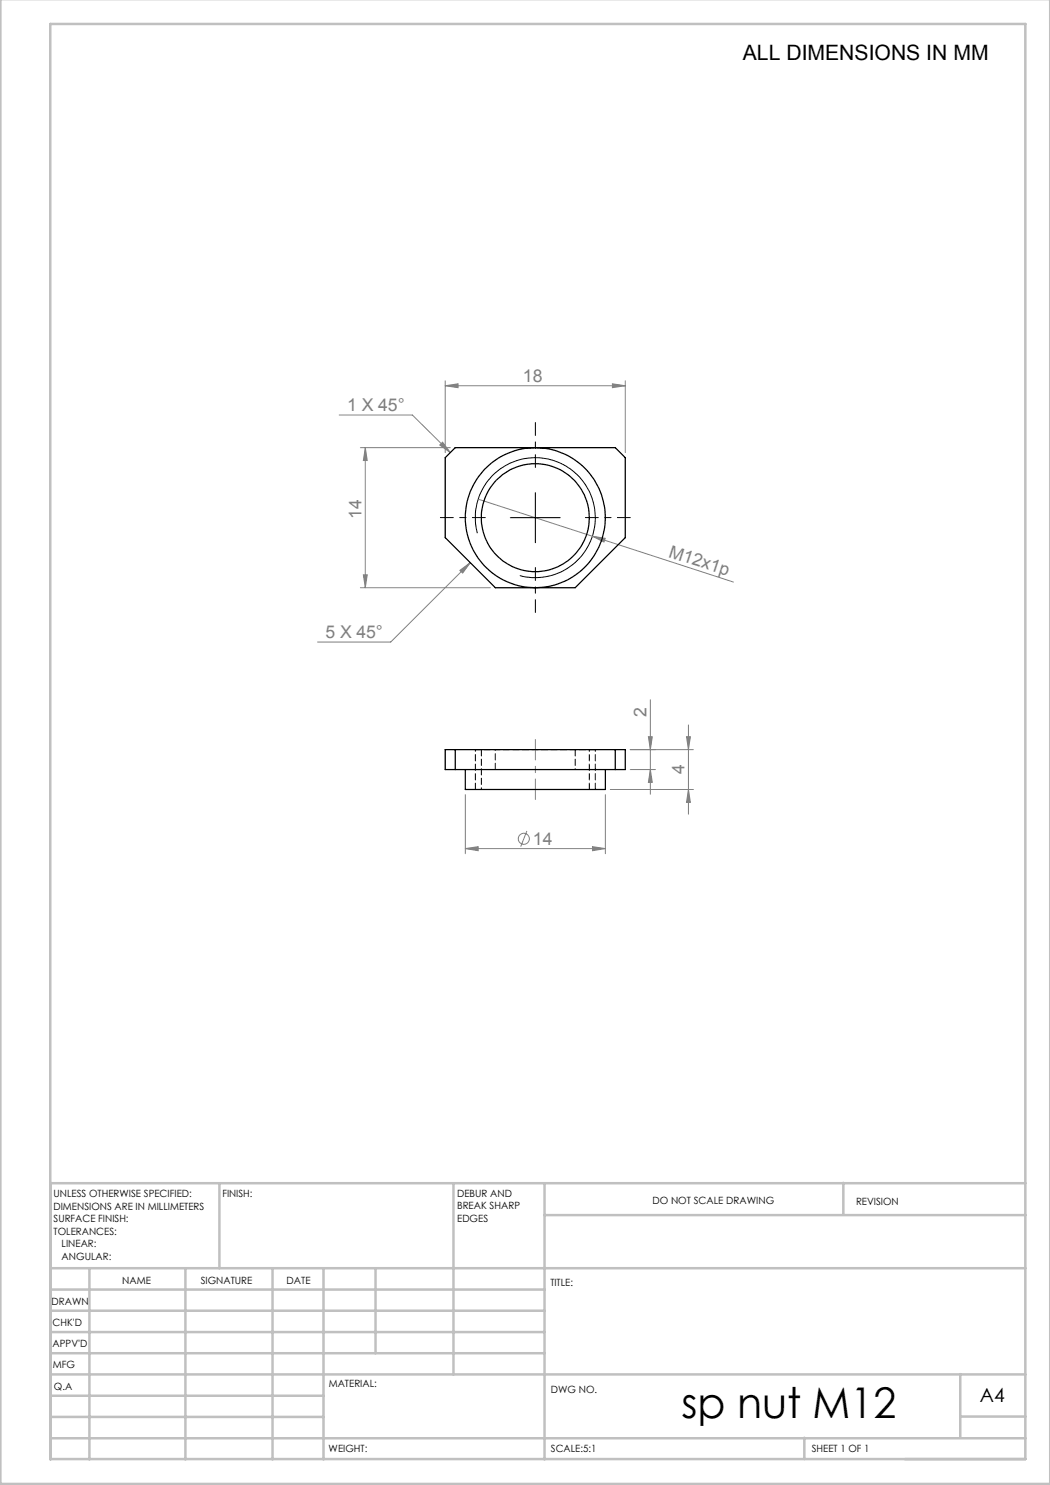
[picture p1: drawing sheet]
<svg xmlns="http://www.w3.org/2000/svg" width="210mm" height="297mm" viewBox="0 0 210 297" stroke-linecap="round" stroke-linejoin="round" font-family="sans-serif">
<g fill="none" stroke="#808080" stroke-width=".2">
<path d="M89 77.1l2.6-.3v.7zM89 76.2v14.3M89 77.1h36.1M122.5 76.8l2.6 .3-2.6 .4zM125.1 76.2v14.3M67.8 83h14.7l7.6 7.5M72.1 89.5h18M73.1 89.5l.3 2.6h-.7zM73.1 89.5v28M88.5 88.4l1.6 2.1-2.2-1.5zM95.6 99.8l22.9 7.4M72.1 117.5h26"/>
<path d="M72.7 115h.7l-.3 2.5zM92 114.1l2.1-1.6-1.6 2.1zM94.1 112.5l-16 15.9h-14.6M118.5 107.2l2.5 .5-.2 .7zM118.5 107.2l28.2 9.2M130.1 139.9v19M93.1 158.9v11.8M121.1 158.9v11.8M122.1 157.9h16.6M126 149.9h12.7M126 153.9h5.1M129.7 147.4h.8l-.4 2.5z"/>
<path d="M130.1 153.9l.4 2.6h-.8zM137.3 147.4h.8l-.4 2.5zM137.7 157.9l.4 2.6h-.8zM137.7 145v17.8M93.1 169.7l2.5-.4v.8zM93.1 169.7h28M105.4 166.2l-1.3 3.1M118.5 169.3l2.6 .4-2.6 .4z"/>
<circle cx="104.8" cy="167.8" r="1.1"/>
</g>
<path d="M107.1 98.5v10M95.5 106.6a12 12 0 0 1 10.5-15 12 12 0 0 1 13 12.9 12 12 0 0 1-15 10.6M102.1 103.5h9.9" fill="none" stroke="#000" stroke-width=".2"/>
<path d="M107.1 147.9v12" fill="none" stroke="#808080" stroke-width=".2" stroke-dasharray="15.2 1.3 1.3 1.3" stroke-dashoffset="11.1"/>
<g fill="none" stroke="#c0c0c0" stroke-width=".5">
<path d="M.1 -.1v296.9h209.9v-296.9M10.1 4.8h195v287h-195zM43.9 236.6v17M90.7 236.6v38.3M108.9 236.6v55.3M168.7 236.6v6.3M205.1 236.6h-195v55.3M10.1 253.6h195M10.1 257.9h98.8M17.9 253.6v38.3M37.1 253.6v38.3M54.5 253.6v38.3"/>
<path d="M64.7 253.6v38.3M75.1 253.6v17M108.9 243h96.2M10.1 270.6h98.8M10.1 266.4h98.8M10.1 262.1h98.8M10.1 279.1h54.6M10.1 274.9h195M192.1 274.8v12.7M10.1 287.7h195M10.1 283.4h54.6M160.9 287.5v4.3"/>
<path d="M192.1 283.3h13"/>
</g>
<path d="M107.1 93.5v-9M97.1 103.5h-9M107.1 113.5v9M117.1 103.5h9" fill="none" stroke="#000" stroke-width=".2" stroke-dasharray="15.2 1.3 1.3 1.3" stroke-dashoffset="12.6"/>
<path d="M95.1 157.9v-8M119.1 157.9v-8M119.1 149.9h-24" fill="none" stroke="#000" stroke-width=".2" stroke-dasharray="1.3 .6"/>
<g fill="#808080">
<path d="M118.5 107.2l2.5 .5-.2 .7z"/>
<path d="M92 114.1l2.1-1.6-1.6 2.1zM88.5 88.4l1.6 2.1-2.2-1.5zM93.1 169.7l2.5-.4v.8zM118.5 169.3l2.6 .4-2.6 .4z"/>
<path d="M137.7 157.9l.4 2.6h-.8zM137.3 147.4h.8l-.4 2.5z"/>
<path d="M72.7 115h.7l-.3 2.5zM73.1 89.5l.3 2.6h-.7z"/>
<path d="M129.7 147.4h.8l-.4 2.5zM130.1 153.9l.4 2.6h-.8z"/>
<path d="M89 77.1l2.6-.3v.7zM122.5 76.8l2.6 .3-2.6 .4z"/>
</g>
<g fill="none" stroke="#000" stroke-width=".25">
<path d="M89 91.5l2.1-2h31.9l2.1 2v16l-10.1 10h-15.9l-10.1-10zM89 149.9h36.1v4h-36.1zM91.1 149.9v4M93.1 153.9v4h28v-4M123 149.9v4"/>
<circle cx="107.1" cy="103.5" r="10.8"/>
<circle cx="107.1" cy="103.5" r="14"/>
</g>
<path d="M96.3 149.9v8M99.1 153.9v-4M115 149.9v4M117.9 157.9v-8" fill="none" stroke="#000" stroke-width=".2" stroke-dasharray="1.3 .6"/>
<text font-size="8.5" x="136.3" y="283.5">sp nut M12</text>
<text font-size="4.2" x="148.6" y="11.9">ALL DIMENSIONS IN MM</text>
<text font-size="3.9" x="196" y="280.4">A4</text>
<g font-size="3.5" fill="#808080">
<text x="104.6" y="76.3">18</text>
<text x="69.4" y="82.2">1 X 45°</text>
<text x="72.3" y="103.8" transform="rotate(-90 72.3 103.8)">14</text>
<text x="133.6" y="111.3" transform="rotate(18 133.6 111.3)">M12x1p</text>
<text x="65.1" y="127.6">5 X 45°</text>
<text x="129.3" y="143.5" transform="rotate(-90 129.3 143.5)">2</text>
<text x="136.9" y="154.8" transform="rotate(-90 136.9 154.8)">4</text>
<text x="106.6" y="168.9">14</text>
</g>
<g font-size="2">
<text x="10.7" y="239.5">UNLESS OTHERWISE SPECIFIED:</text>
<text x="44.5" y="239.5">FINISH:</text>
<text x="91.4" y="239.4">DEBUR AND</text>
<text x="10.7" y="242">DIMENSIONS ARE IN MILLIMETERS</text>
<text x="10.7" y="244.5">SURFACE FINISH:</text>
<text x="91.4" y="241.9">BREAK SHARP</text>
<text x="91.4" y="244.4">EDGES</text>
<text x="130.5" y="240.8">DO NOT SCALE DRAWING</text>
<text x="171.2" y="241">REVISION</text>
<text x="10.7" y="247">TOLERANCES:</text>
<text x="12.3" y="249.5">LINEAR:</text>
<text x="12.3" y="252">ANGULAR:</text>
<text x="24.4" y="256.9">NAME</text>
<text x="40.1" y="256.8">SIGNATURE</text>
<text x="57.3" y="256.8">DATE</text>
<text x="110.1" y="257.1">TITLE:</text>
<text x="10.3" y="260.9">DRAWN</text>
<text x="10.5" y="269.3">APPV'D</text>
<text x="10.5" y="265.2">CHK'D</text>
<text x="10.6" y="273.6">MFG</text>
<text x="10.8" y="278">Q.A</text>
<text x="65.8" y="277.4">MATERIAL:</text>
<text x="110.2" y="278.5">DWG NO.</text>
<text x="65.7" y="290.4">WEIGHT:</text>
<text x="110.2" y="290.5">SCALE:5:1</text>
<text x="162.4" y="290.4">SHEET 1 OF 1</text>
</g>
</svg>
